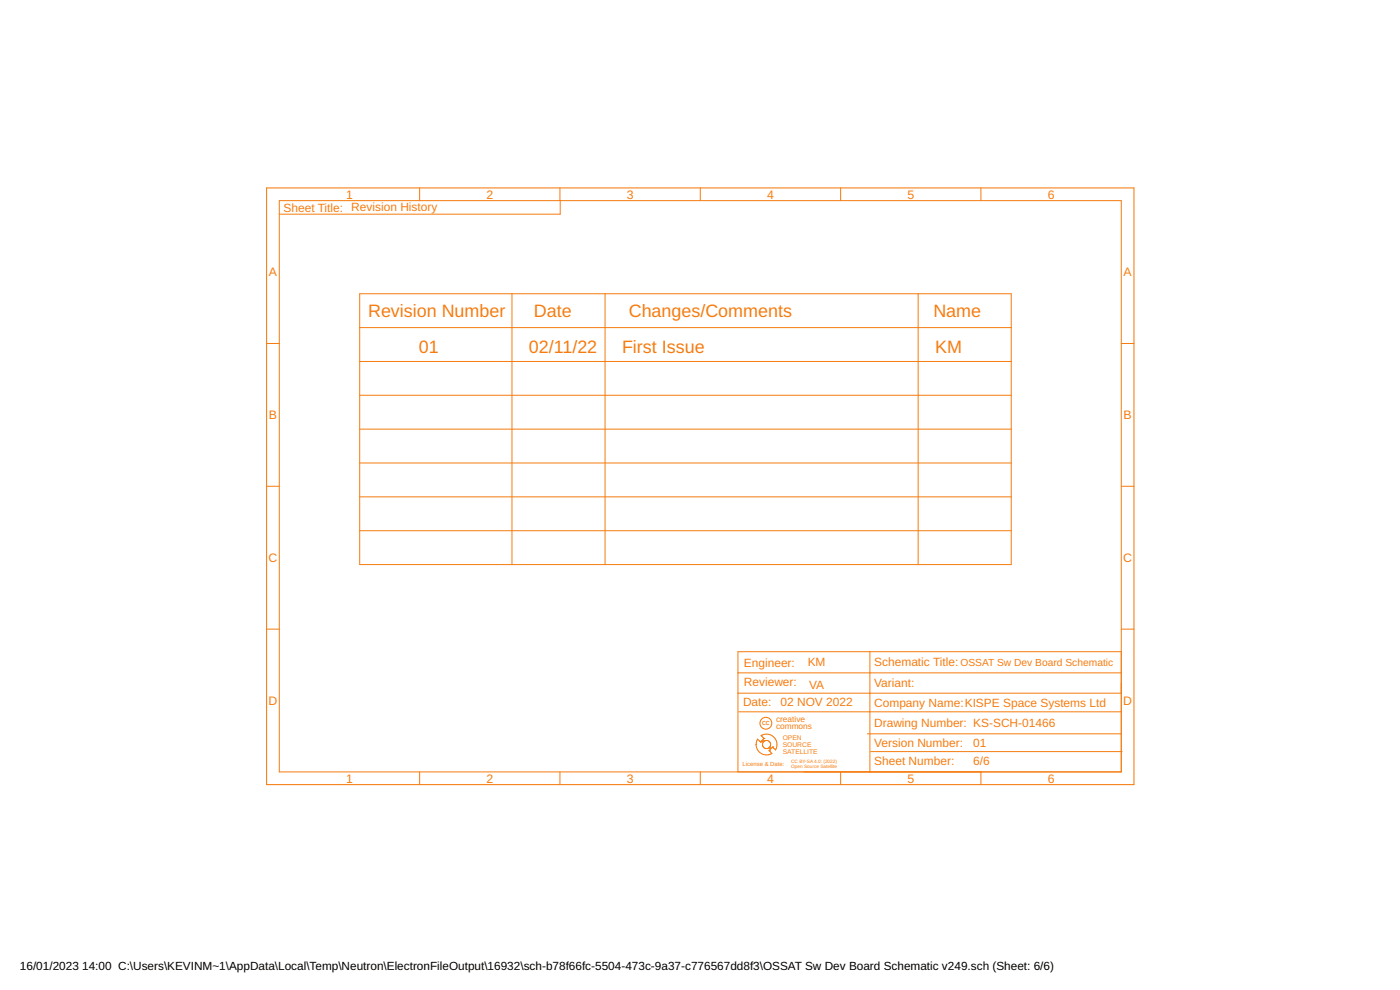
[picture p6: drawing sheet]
<svg xmlns="http://www.w3.org/2000/svg" width="420mm" height="297mm" viewBox="0 0 420 297" stroke-linecap="round" stroke-linejoin="round" font-family="sans-serif">
<g fill="none" stroke="#f57c10" stroke-width=".3">
<path d="M125.9 56.4v3.8M168 56.4v3.8M210.2 56.4v3.8M252.3 56.4v3.8M294.4 56.4v3.8M83.8 60.2h252.7v171.4h-252.7zM168.1 60.2v4.1h-84.3M107.9 88.1h195.6v81.3h-195.6zM107.9 98.3h195.6M153.6 88.1v81.3M181.6 88.1v81.3M275.5 88.1v81.3"/>
<path d="M80 103.1h3.8M107.9 108.5h195.6M107.9 118.6h195.6M336.5 103.1h3.8M107.9 128.8h195.6M107.9 138.9h195.6M80 145.9h3.8M107.9 149.1h195.6M107.9 159.2h195.6M336.5 145.9h3.8M80 188.8h3.8M261.1 195.5v36.1"/>
<path d="M336.5 188.8h3.8M336.5 195.5h-115v36.1M221.5 201.9h115M221.5 208h115M221.7 213.6h114.8M125.9 231.6v3.8M168 231.6v3.8M210.2 231.6v3.8M227.4 221.8l.8 .8 .4-.4 .5 .4a1.22 1.22 0 0 0 .1 1.6 1.22 1.22 0 0 0 1.6 .2l.4 .4-.4 .4 .9 .9a3.1 3.1 0 0 1-3.9-.5 3.1 3.1 0 0 1-.4-3.8zM228.2 222.6h.1M228.4 220.7a3.1 3.1 0 0 1 3.8 .5 3.1 3.1 0 0 1 .5 3.8M228.4 220.7l.9 .9"/>
<path d="M228.4 220.7h.1M229.3 221.6h.1M229.3 221.6l-.4 .4 .4 .4M229.3 222.4a1.23 1.23 0 0 1 1.6 .1 1.23 1.23 0 0 1 .1 1.7l.4 .4 .5-.4 .8 .8M229.3 222.4h.1M230.8 224.3v.1M230.8 225.2h.1M231.9 224.2h.1M232.7 225h.1M252.3 231.6v3.8M260.3 220.2h76.2M261.3 225.5h75.5"/>
<path d="M294.4 231.6v3.8"/>
</g>
<g fill="none" stroke="#f57c10" stroke-width=".32">
<path d="M80 56.4h260.3v179h-260.3z"/>
<circle cx="229.8" cy="217" r="1.78"/>
</g>
<g font-size="5.4" fill="#f57c10">
<text x="110.5" y="95.2">Revision Number</text>
<text x="160.3" y="95.2">Date</text>
<text x="188.7" y="95.2">Changes/Comments</text>
<text x="280.1" y="95.2">Name</text>
<text x="125.7" y="105.9">01</text>
<text x="158.7" y="105.9">02/11/22</text>
<text x="186.7" y="105.9">First Issue</text>
<text x="280.6" y="105.9">KM</text>
</g>
<g font-size="3.7" fill="#f57c10">
<text x="103.9" y="59.6">1</text>
<text x="146" y="59.6">2</text>
<text x="188.1" y="59.6">3</text>
<text x="230.2" y="59.6">4</text>
<text x="272.3" y="59.6">5</text>
<text x="314.4" y="59.6">6</text>
<text x="80.7" y="82.9">A</text>
<text x="337.2" y="82.9">A</text>
<text x="80.7" y="125.8">B</text>
<text x="337.2" y="125.8">B</text>
<text x="80.6" y="168.6">C</text>
<text x="337.1" y="168.6">C</text>
<text x="80.6" y="211.5">D</text>
<text x="337.1" y="211.5">D</text>
<text x="103.9" y="234.8">1</text>
<text x="146" y="234.8">2</text>
<text x="188.1" y="234.8">3</text>
<text x="230.2" y="234.8">4</text>
<text x="272.3" y="234.8">5</text>
<text x="314.4" y="234.8">6</text>
</g>
<g font-size="3.6" fill="#f57c10">
<text x="85.1" y="63.8">Sheet Title: Revision History</text>
<text x="223.2" y="200.1">Engineer:</text>
<text x="242.4" y="199.9">KM</text>
<text x="262.3" y="199.9">Schematic Title:</text>
<text x="223.2" y="206">Reviewer:</text>
<text x="242.8" y="206.7">VA</text>
<text x="262.3" y="206.2">Variant:</text>
<text x="223" y="211.8">Date:</text>
<text x="234.2" y="211.8">02 NOV 2022</text>
<text x="262.3" y="212.1">Company Name:KISPE Space Systems Ltd</text>
<text x="262.3" y="218.1">Drawing Number: KS-SCH-01466</text>
<text x="262.3" y="224">Version Number:</text>
<text x="292.1" y="224">01</text>
<text x="262.3" y="229.6">Sheet Number:</text>
<text x="292.1" y="229.6">6/6</text>
</g>
<g font-size="3.5">
<text x="6" y="291">16/01/2023</text>
<text x="24.7" y="291">14:00 C:\Users\KEVINM~1\AppData\Local\Temp\Neutron\ElectronFileOutput\16932\sch-b78f66fc-5504-473c-9a37-c776567dd8f3\OSSAT Sw Dev Board Schematic v249.sch (Sheet: 6/6)</text>
</g>
<text font-size="3.1" fill="#f57c10" x="288.3" y="199.9">OSSAT Sw Dev Board Schematic</text>
<g font-size="2.5" fill="#f57c10">
<text x="232.9" y="216.7">creative</text>
<text x="232.9" y="218.6">commons</text>
</g>
<g font-size="2" fill="#f57c10">
<text x="234.9" y="222">OPEN</text>
<text x="234.9" y="224.1">SOURCE</text>
<text x="234.9" y="226.1">SATELLITE</text>
</g>
<g font-size="1.8" fill="#f57c10">
<text x="228.8" y="217.6">CC</text>
<text x="222.9" y="229.7">License &amp; Date:</text>
</g>
<g font-size="1.4" fill="#f57c10">
<text x="237.5" y="230.3">Open Source Satellite</text>
<text x="237.5" y="228.9">CC BY-SA 4.0: (2022)</text>
</g>
</svg>
